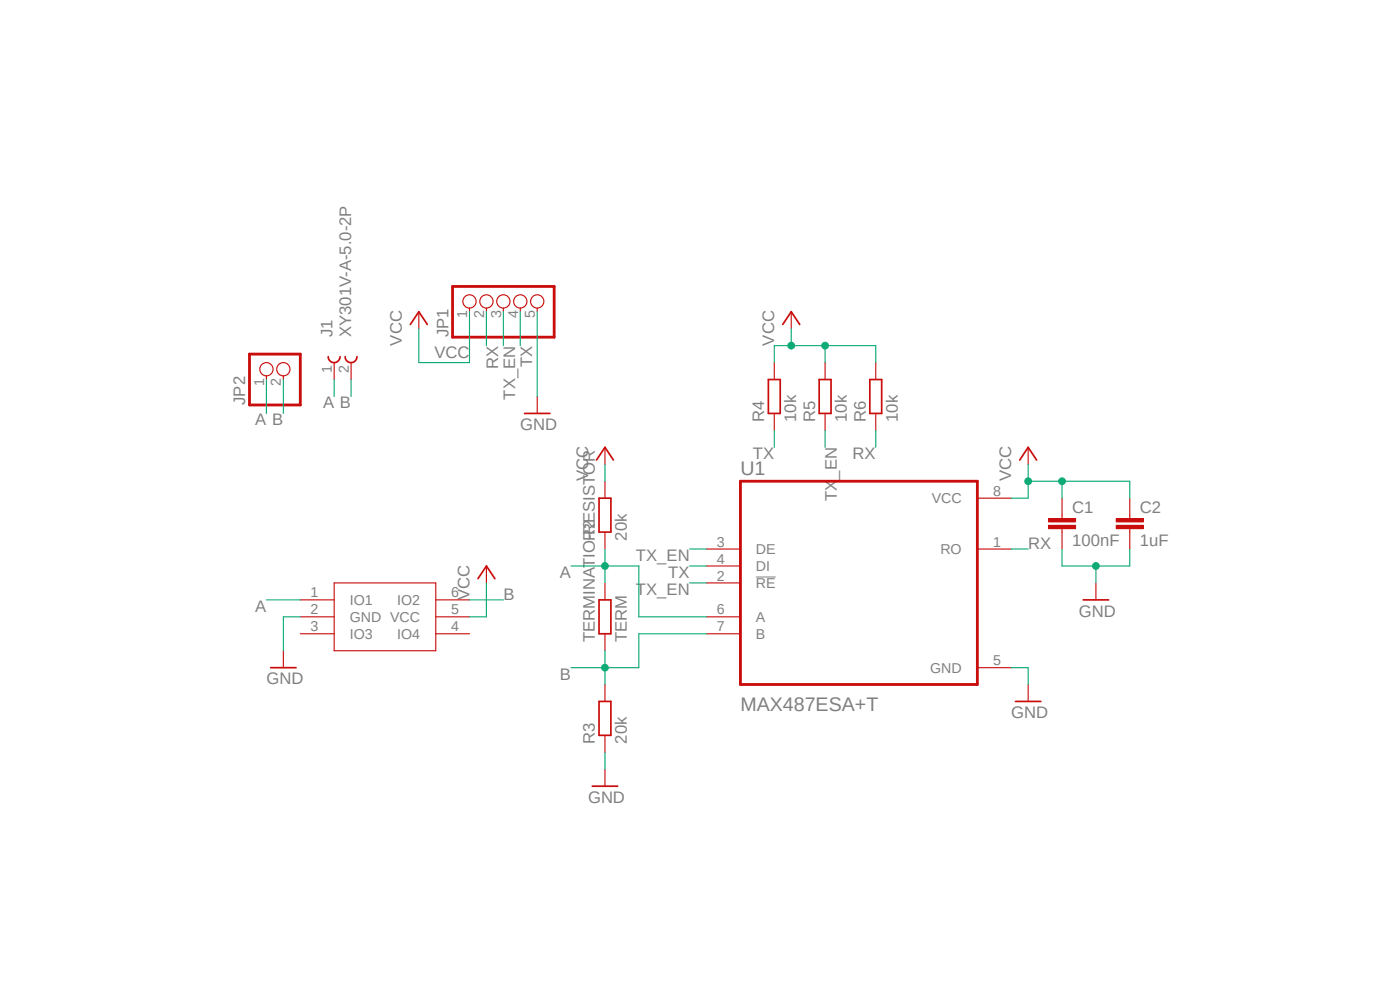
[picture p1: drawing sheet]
<svg xmlns="http://www.w3.org/2000/svg" width="420mm" height="297mm" viewBox="0 0 420 297" stroke-linecap="round" stroke-linejoin="round" font-family="sans-serif">
<path d="M68.5 59.7l283.5 182.3M352 59.7l-283.5 182.3" fill="none" stroke="#fff" stroke-width=".3"/>
<path d="M226.8 172.9h5.9" fill="none" stroke="#808080" stroke-width=".3"/>
<path d="M222.1 144.2h71.1v60.9h-71.1z" fill="none" stroke="#c90d0c" stroke-width=".85"/>
<path d="M293.2 149.3h10.2M338.9 154.4v1M338.9 158.5v1M212 164.5h10.1M212 169.6h10.1M212 174.7h10.1M293.2 164.5h10.2M212 184.9h10.1M212 189.9h10.1M293.2 200.1h10.2" fill="none" stroke="#c90d0c" stroke-width=".34"/>
<path d="M334.9 157.4h8.1v1.1h-8.1z" fill-rule="evenodd" fill="#c90d0c"/>
<path d="M334.9 157.4h8.1v1.1h-8.1z" fill="none" stroke="#c90d0c" stroke-width=".3"/>
<path d="M334.9 155.4h8.1v1h-8.1z" fill-rule="evenodd" fill="#c90d0c"/>
<path d="M334.9 155.4h8.1v1h-8.1z" fill="none" stroke="#c90d0c" stroke-width=".3"/>
<path d="M318.6 154.4v1M318.6 158.5v1M338.9 149.3v5.1M338.9 159.5v5" fill="none" stroke="#c90d0c" stroke-width=".34"/>
<path d="M314.5 157.4h8.2v1.1h-8.2z" fill-rule="evenodd" fill="#c90d0c"/>
<path d="M314.5 157.4h8.2v1.1h-8.2z" fill="none" stroke="#c90d0c" stroke-width=".3"/>
<path d="M314.5 155.4h8.2v1h-8.2z" fill-rule="evenodd" fill="#c90d0c"/>
<path d="M314.5 155.4h8.2v1h-8.2z" fill="none" stroke="#c90d0c" stroke-width=".3"/>
<g fill="none" stroke="#c90d0c" stroke-width=".34">
<path d="M125.6 93.4v5.1M140.8 92.3v1.1M145.9 92.3v1.1M151 92.3v1.1M156.1 92.3v1.1M161.2 92.3v1.1M237.4 93.4v5.1M79.9 112.6v1.1M85 112.6v1.1M100.2 108.7v5M105.3 108.7v5M161.2 118.8v5.1"/>
<path d="M232.3 108.7v5M247.5 108.7v5M262.7 108.7v5M181.5 134.1v5M232.3 123.9v5.1M247.5 123.9v5.1M262.7 123.9v5.1M308.4 134.1v5M181.5 144.2v5.1M181.5 159.5v5M318.6 149.3v5.1M318.6 159.5v5"/>
<path d="M90.1 179.8h10.1M100.2 174.7h30.5v20.3h-30.5zM130.7 179.8h10.1M145.9 169.6v5.1M181.5 174.7v5.1M328.8 174.7v5.1M85 195v5.1M90.1 184.9h10.1M90.1 189.9h10.1M130.7 184.9h10.1M130.7 189.9h10.1M181.5 189.9v5.1"/>
<path d="M181.5 205.1v5.1M308.4 205.1v5.1M181.5 220.4v5.1M181.5 230.5v5.1"/>
<circle cx="140.8" cy="90.3" r="1.99"/>
<circle cx="145.9" cy="90.3" r="1.99"/>
<circle cx="151" cy="90.3" r="1.99"/>
<circle cx="156.1" cy="90.3" r="1.99"/>
<circle cx="161.2" cy="90.3" r="1.99"/>
<circle cx="79.9" cy="110.7" r="1.99"/>
<circle cx="85" cy="110.7" r="1.99"/>
</g>
<g fill="none" stroke="#c90d0c" stroke-width=".51">
<path d="M123.1 97.2l2.5-3.8 2.6 3.8M234.8 97.2l2.6-3.8 2.5 3.8M98.5 106.9a1.78 1.78 0 0 0 1.7 1.8 1.78 1.78 0 0 0 1.8-1.8M103.5 106.9a1.78 1.78 0 0 0 1.8 1.8 1.78 1.78 0 0 0 1.8-1.8M230.5 113.7h3.6v10.2h-3.6zM245.7 113.7h3.6v10.2h-3.6zM260.9 113.7h3.6v10.2h-3.6zM157.4 123.9h7.6M178.9 137.9l2.6-3.8 2.5 3.8M305.9 137.9l2.5-3.8 2.6 3.8M179.7 149.3h3.6v10.2h-3.6zM143.4 173.4l2.5-3.8 2.6 3.8"/>
<path d="M179.7 179.8h3.6v10.1h-3.6zM325 179.8h7.6M81.2 200.1h7.6M179.7 210.2h3.6v10.2h-3.6zM304.6 210.2h7.7M177.7 235.6h7.6"/>
</g>
<path d="M135.8 85.9h30.4v15.1h-30.4zM74.8 106.1h15.3v15.3h-15.3z" fill="none" stroke="#c90d0c" stroke-width=".85"/>
<path d="M318.6 164.5v5.1h20.3v-5.1M328.8 169.6v5.1M303.4 200.1h5v5M181.5 225.5v5" fill="none" stroke="#0dab76" stroke-width=".34"/>
<circle cx="328.8" cy="169.6" r="1.01" fill="#0dab76"/>
<circle cx="328.8" cy="169.6" r="1.01" fill="none" stroke="#0dab76" stroke-width=".3"/>
<path d="M145.9 93.4v10.2M156.1 93.4v10.2M161.2 93.4v25.4M232.3 129v5.1M262.7 129v5.1M206.9 169.6h5.1M303.4 164.5h5M90.1 184.9h-5.1v10.1M212 189.9h-20.4v10.2h-10.1v5" fill="none" stroke="#0dab76" stroke-width=".34"/>
<circle cx="181.5" cy="200.1" r="1.01" fill="#0dab76"/>
<circle cx="181.5" cy="200.1" r="1.01" fill="none" stroke="#0dab76" stroke-width=".3"/>
<path d="M85 113.7v10.2M105.3 113.7v5.1M140.8 179.8h10.2M181.5 164.5v5.1h10.1v15.3h20.4M181.5 195v5.1h-10.2" fill="none" stroke="#0dab76" stroke-width=".34"/>
<circle cx="181.5" cy="169.6" r="1.01" fill="#0dab76"/>
<circle cx="181.5" cy="169.6" r="1.01" fill="none" stroke="#0dab76" stroke-width=".3"/>
<path d="M79.9 113.7v10.2M100.2 113.7v5.1M181.5 139.1v5.1M308.4 139.1v10.2h-5M308.4 144.2h10.2M79.9 179.8h10.2M171.3 169.6h10.2v5.1" fill="none" stroke="#0dab76" stroke-width=".34"/>
<circle cx="308.4" cy="144.2" r="1.01" fill="#0dab76"/>
<circle cx="308.4" cy="144.2" r="1.01" fill="none" stroke="#0dab76" stroke-width=".3"/>
<path d="M338.9 144.2h-20.3v5.1" fill="none" stroke="#0dab76" stroke-width=".34"/>
<circle cx="318.6" cy="144.2" r="1.01" fill="#0dab76"/>
<circle cx="318.6" cy="144.2" r="1.01" fill="none" stroke="#0dab76" stroke-width=".3"/>
<path d="M232.3 103.6h30.4v5.1M247.5 103.6v5.1M338.9 144.2v5.1" fill="none" stroke="#0dab76" stroke-width=".34"/>
<circle cx="247.5" cy="103.6" r="1.01" fill="#0dab76"/>
<circle cx="247.5" cy="103.6" r="1.01" fill="none" stroke="#0dab76" stroke-width=".3"/>
<path d="M237.4 98.5v5.1M232.3 103.6v5.1" fill="none" stroke="#0dab76" stroke-width=".34"/>
<circle cx="237.4" cy="103.6" r="1.01" fill="#0dab76"/>
<circle cx="237.4" cy="103.6" r="1.01" fill="none" stroke="#0dab76" stroke-width=".3"/>
<path d="M140.8 93.4v15.3h-15.2v-10.2M151 93.4v10.2M247.5 129v5.1M145.9 174.7v10.2h-5.1M206.9 174.7h5.1M206.9 164.5h5.1" fill="none" stroke="#0dab76" stroke-width=".34"/>
<g font-size="5.9" fill="#808080">
<text x="222.1" y="142.2">U1</text>
<text x="222.1" y="213.1">MAX487ESA+T</text>
</g>
<g font-size="5" fill="#808080">
<text x="99.8" y="101.1" transform="rotate(-90 99.8 101.1)">J1</text>
<text x="105.3" y="101.1" transform="rotate(-90 105.3 101.1)">XY301V-A-5.0-2P</text>
<text x="134.5" y="101.1" transform="rotate(-90 134.5 101.1)">JP1</text>
<text x="120.6" y="103.6" transform="rotate(-90 120.6 103.6)">VCC</text>
<text x="130.3" y="107.1">VCC</text>
<text x="232.3" y="103.6" transform="rotate(-90 232.3 103.6)">VCC</text>
<text x="149.5" y="110.5" transform="rotate(-90 149.5 110.5)">RX</text>
<text x="159.6" y="110" transform="rotate(-90 159.6 110)">TX</text>
<text x="154.6" y="119.8" transform="rotate(-90 154.6 119.8)">TX_EN</text>
<text x="73.6" y="121.4" transform="rotate(-90 73.6 121.4)">JP2</text>
<text x="96.9" y="122.4">A B</text>
<text x="76.6" y="127.5">A B</text>
<text x="156.1" y="129">GND</text>
<text x="229.3" y="126.4" transform="rotate(-90 229.3 126.4)">R4</text>
<text x="238.9" y="126.4" transform="rotate(-90 238.9 126.4)">10k</text>
<text x="244.5" y="126.4" transform="rotate(-90 244.5 126.4)">R5</text>
<text x="254.1" y="126.4" transform="rotate(-90 254.1 126.4)">10k</text>
<text x="259.8" y="126.4" transform="rotate(-90 259.8 126.4)">R6</text>
<text x="269.3" y="126.4" transform="rotate(-90 269.3 126.4)">10k</text>
<text x="225.8" y="137.6">TX</text>
<text x="255.8" y="137.6">RX</text>
<text x="176.4" y="144.2" transform="rotate(-90 176.4 144.2)">VCC</text>
<text x="303.4" y="144.2" transform="rotate(-90 303.4 144.2)">VCC</text>
<text x="251.1" y="150.2" transform="rotate(-90 251.1 150.2)">TX_EN</text>
<text x="321.6" y="153.6">C1</text>
<text x="342" y="153.6">C2</text>
<text x="178.5" y="162" transform="rotate(-90 178.5 162)">R2</text>
<text x="188.1" y="162" transform="rotate(-90 188.1 162)">20k</text>
<text x="308.4" y="164.6">RX</text>
<text x="321.6" y="163.8">100nF</text>
<text x="342" y="163.8">1uF</text>
<text x="168" y="173.2">A</text>
<text x="190.7" y="168.1">TX_EN</text>
<text x="200.4" y="173.2">TX</text>
<text x="140.8" y="179.8" transform="rotate(-90 140.8 179.8)">VCC</text>
<text x="151" y="179.8">B</text>
<text x="190.7" y="178.3">TX_EN</text>
<text x="76.6" y="183.3">A</text>
<text x="323.7" y="184.9">GND</text>
<text x="178.5" y="192.5" transform="rotate(-90 178.5 192.5)">TERMINATIO-RESISTOR</text>
<text x="188.1" y="192.5" transform="rotate(-90 188.1 192.5)">TERM</text>
<text x="168" y="203.7">B</text>
<text x="79.9" y="205.1">GND</text>
<text x="303.4" y="215.3">GND</text>
<text x="178.5" y="222.9" transform="rotate(-90 178.5 222.9)">R3</text>
<text x="188.1" y="222.9" transform="rotate(-90 188.1 222.9)">20k</text>
<text x="176.4" y="240.7">GND</text>
</g>
<g font-size="4.3" fill="#808080">
<text x="140.2" y="95.4" transform="rotate(-90 140.2 95.4)">1</text>
<text x="145.2" y="95.4" transform="rotate(-90 145.2 95.4)">2</text>
<text x="150.3" y="95.4" transform="rotate(-90 150.3 95.4)">3</text>
<text x="155.4" y="95.4" transform="rotate(-90 155.4 95.4)">4</text>
<text x="160.4" y="95.4" transform="rotate(-90 160.4 95.4)">5</text>
<text x="99.5" y="111.8" transform="rotate(-90 99.5 111.8)">1</text>
<text x="104.6" y="111.8" transform="rotate(-90 104.6 111.8)">2</text>
<text x="79.2" y="115.7" transform="rotate(-90 79.2 115.7)">1</text>
<text x="84.3" y="115.7" transform="rotate(-90 84.3 115.7)">2</text>
<text x="297.9" y="148.6">8</text>
<text x="279.5" y="150.8">VCC</text>
<text x="215.1" y="163.8">3</text>
<text x="226.8" y="166.1">DE</text>
<text x="282.1" y="166.1">RO</text>
<text x="297.9" y="163.8">1</text>
<text x="215.1" y="168.9">4</text>
<text x="215.1" y="174">2</text>
<text x="226.8" y="171.2">DI</text>
<text x="93.2" y="179.1">1</text>
<text x="135.4" y="179.1">6</text>
<text x="226.8" y="176.2">RE</text>
<text x="93.2" y="184.1">2</text>
<text x="104.9" y="181.3">IO1</text>
<text x="119.1" y="181.3">IO2</text>
<text x="135.4" y="184.1">5</text>
<text x="215.1" y="184.1">6</text>
<text x="93.2" y="189.2">3</text>
<text x="104.9" y="186.4">GND VCC</text>
<text x="104.9" y="191.5">IO3</text>
<text x="119.1" y="191.5">IO4</text>
<text x="135.4" y="189.2">4</text>
<text x="215.1" y="189.2">7</text>
<text x="226.8" y="186.4">A</text>
<text x="226.8" y="191.5">B</text>
<text x="279" y="201.6">GND</text>
<text x="297.9" y="199.4">5</text>
</g>
</svg>
